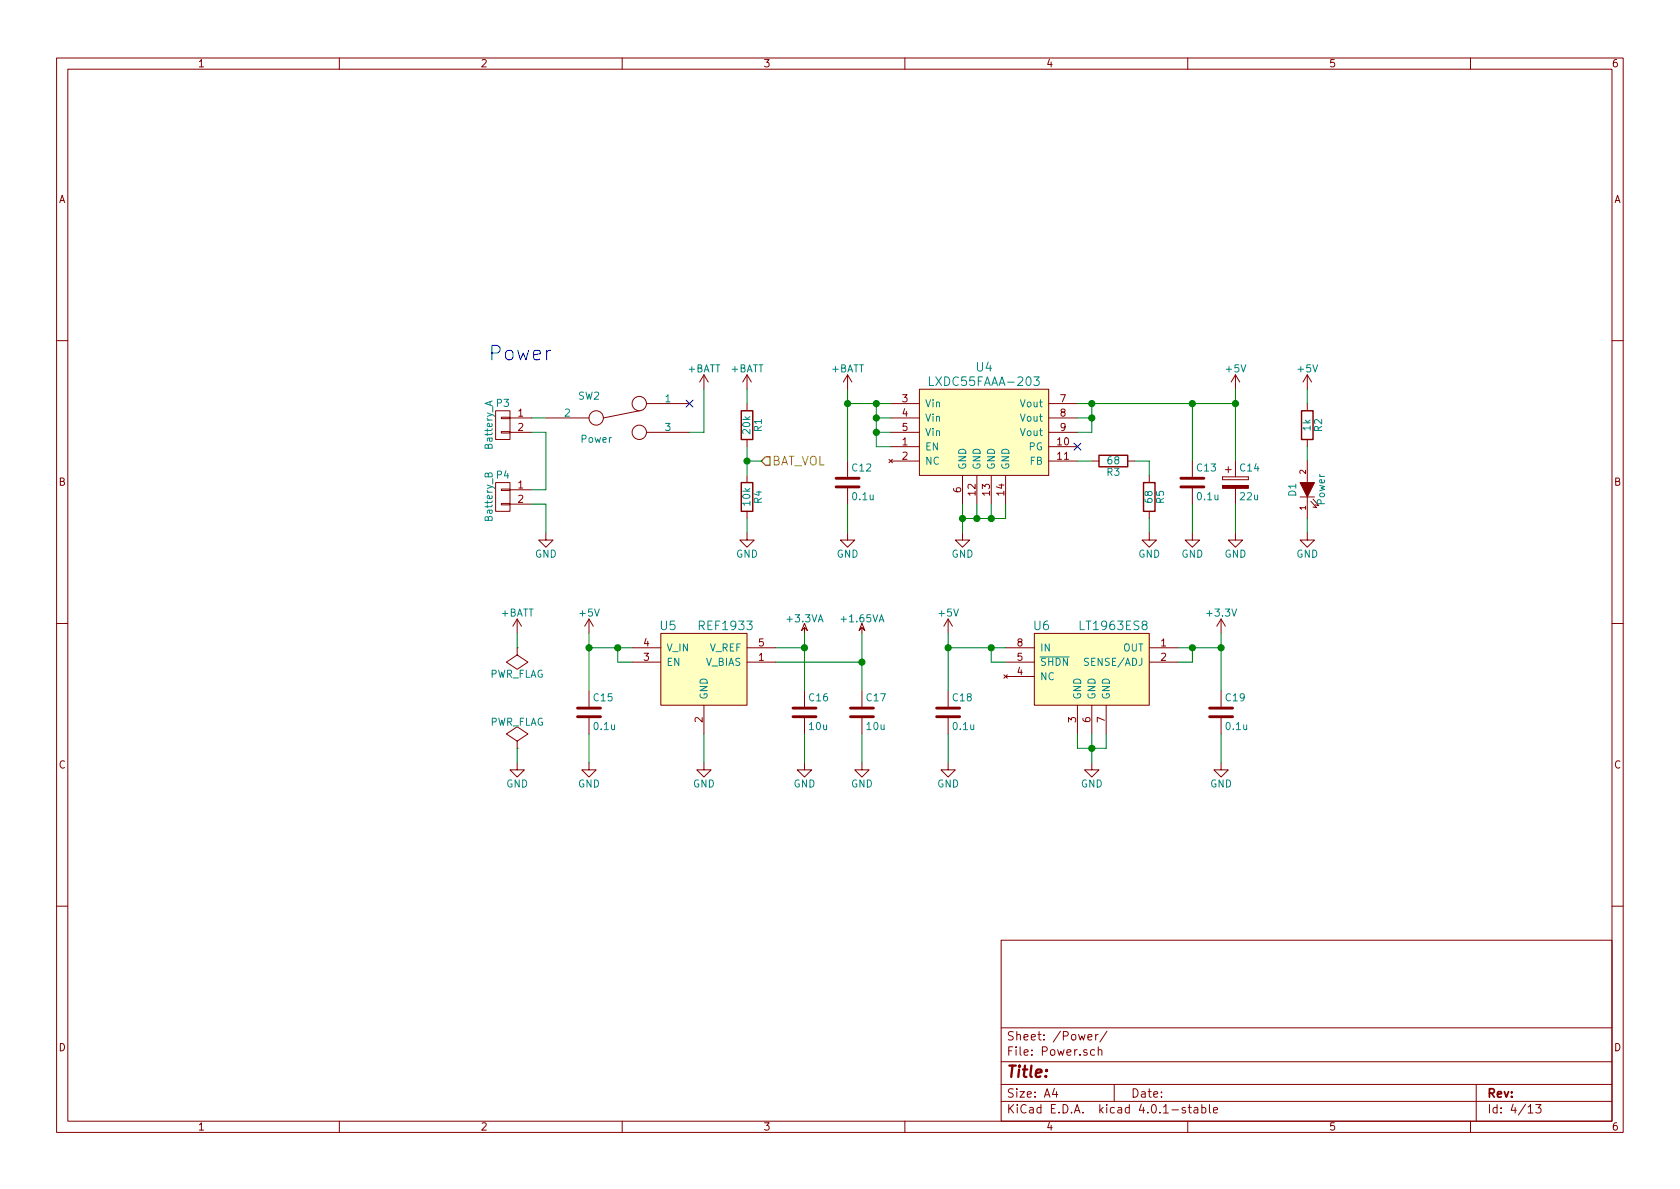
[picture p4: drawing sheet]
EESchema Schematic File Version 2
LIBS:Mouse-01
LIBS:74xgxx
LIBS:74xx
LIBS:ac-dc
LIBS:actel
LIBS:adc-dac
LIBS:Altera
LIBS:analog_devices
LIBS:analog_switches
LIBS:atmel
LIBS:audio
LIBS:brooktre
LIBS:cmos_ieee
LIBS:cmos4000
LIBS:conn
LIBS:connectors
LIBS:contrib
LIBS:cypress
LIBS:dc-dc
LIBS:device
LIBS:digital-audio
LIBS:diode
LIBS:display
LIBS:dsp
LIBS:elec-unifil
LIBS:ESD_Protection
LIBS:ftdi
LIBS:gennum
LIBS:graphic
LIBS:hc11
LIBS:ic-cpu
LIBS:ic-io
LIBS:ic-misc
LIBS:ic-power
LIBS:intel
LIBS:interface
LIBS:ir
LIBS:Lattice
LIBS:linear
LIBS:logo
LIBS:maxim
LIBS:memory
LIBS:microchip
LIBS:microchip_dspic33dsc
LIBS:microchip_pic10mcu
LIBS:microchip_pic12mcu
LIBS:microchip_pic16mcu
LIBS:microchip_pic18mcu
LIBS:microchip_pic32mcu
LIBS:microcontrollers
LIBS:motor_drivers
LIBS:motorola
LIBS:msp430
LIBS:nordicsemi
LIBS:nxp_armmcu
LIBS:onsemi
LIBS:opto
LIBS:Oscillators
LIBS:passive
LIBS:philips
LIBS:power
LIBS:Power_Management
LIBS:powerint
LIBS:pspice
LIBS:references
LIBS:regul
LIBS:relays
LIBS:rfcom
LIBS:sensors
LIBS:silabs
LIBS:siliconi
LIBS:stm8
LIBS:stm32
LIBS:supertex
LIBS:switches
LIBS:texas
LIBS:transf
LIBS:transistors
LIBS:ttl_ieee
LIBS:valves
LIBS:video
LIBS:Xicor
LIBS:xilinx
LIBS:Zilog
LIBS:Mouse-01-cache
EELAYER 25 0
EELAYER END
$Descr A4 11693 8268
encoding utf-8
Sheet 4 13
Title ""
Date ""
Rev ""
Comp ""
Comment1 ""
Comment2 ""
Comment3 ""
Comment4 ""
$EndDescr
$Comp
L LXDC55FAAA-203 U4
U 1 1
P 6850 3000
F 0 "U4" H 6850 3450 60  0000 C CNN
F 1 "LXDC55FAAA-203" H 6850 3350 60  0000 C CNN
F 2 "kerikun11:LXDC55FAAA-203" H 6850 3300 60  0001 C CNN
F 3 "" H 6850 3300 60  0000 C CNN
	1    6850 3000
	1    0    0    -1  
$EndComp
Wire Wire Line
	6100 2800 6100 3100
Wire Wire Line
	6100 2900 6200 2900
Connection ~ 6100 2800
Wire Wire Line
	6100 3000 6200 3000
Connection ~ 6100 2900
Wire Wire Line
	6100 3100 6200 3100
Connection ~ 6100 3000
$Comp
L C C12
U 1 1
P 5900 3350
F 0 "C12" H 5925 3450 50  0000 L CNN
F 1 "0.1u" H 5925 3250 50  0000 L CNN
F 2 "Capacitors_SMD:C_0603" H 5938 3200 50  0001 C CNN
F 3 "" H 5900 3350 50  0000 C CNN
	1    5900 3350
	1    0    0    -1  
$EndComp
Wire Wire Line
	5900 2700 5900 3200
Connection ~ 5900 2800
$Comp
L GND #PWR028
U 1 1
P 5900 3700
F 0 "#PWR028" H 5900 3450 50  0001 C CNN
F 1 "GND" H 5900 3550 50  0000 C CNN
F 2 "" H 5900 3700 50  0000 C CNN
F 3 "" H 5900 3700 50  0000 C CNN
	1    5900 3700
	1    0    0    -1  
$EndComp
Wire Wire Line
	5900 3700 5900 3500
$Comp
L GND #PWR029
U 1 1
P 6700 3700
F 0 "#PWR029" H 6700 3450 50  0001 C CNN
F 1 "GND" H 6700 3550 50  0000 C CNN
F 2 "" H 6700 3700 50  0000 C CNN
F 3 "" H 6700 3700 50  0000 C CNN
	1    6700 3700
	1    0    0    -1  
$EndComp
Wire Wire Line
	6700 3500 6700 3700
Wire Wire Line
	6800 3500 6800 3600
Wire Wire Line
	6700 3600 7000 3600
Connection ~ 6700 3600
Wire Wire Line
	6900 3600 6900 3500
Connection ~ 6800 3600
Wire Wire Line
	7000 3600 7000 3500
Connection ~ 6900 3600
$Comp
L R R5
U 1 1
P 8000 3450
F 0 "R5" V 8080 3450 50  0000 C CNN
F 1 "68" V 8000 3450 50  0000 C CNN
F 2 "Resistors_SMD:R_0603" V 7930 3450 50  0001 C CNN
F 3 "" H 8000 3450 50  0000 C CNN
	1    8000 3450
	1    0    0    -1  
$EndComp
$Comp
L GND #PWR030
U 1 1
P 8000 3700
F 0 "#PWR030" H 8000 3450 50  0001 C CNN
F 1 "GND" H 8000 3550 50  0000 C CNN
F 2 "" H 8000 3700 50  0000 C CNN
F 3 "" H 8000 3700 50  0000 C CNN
	1    8000 3700
	1    0    0    -1  
$EndComp
Wire Wire Line
	8000 3700 8000 3600
Wire Wire Line
	7600 3200 7500 3200
NoConn ~ 7500 3100
Wire Wire Line
	7500 2800 8600 2800
Wire Wire Line
	7600 2800 7600 3000
Wire Wire Line
	7600 2900 7500 2900
Connection ~ 7600 2800
Wire Wire Line
	7600 3000 7500 3000
Connection ~ 7600 2900
$Comp
L +5V #PWR031
U 1 1
P 8600 2700
F 0 "#PWR031" H 8600 2550 50  0001 C CNN
F 1 "+5V" H 8600 2840 50  0000 C CNN
F 2 "" H 8600 2700 50  0000 C CNN
F 3 "" H 8600 2700 50  0000 C CNN
	1    8600 2700
	1    0    0    -1  
$EndComp
Wire Wire Line
	8600 2700 8600 3200
$Comp
L +BATT #PWR032
U 1 1
P 5900 2700
F 0 "#PWR032" H 5900 2550 50  0001 C CNN
F 1 "+BATT" H 5900 2840 50  0000 C CNN
F 2 "" H 5900 2700 50  0000 C CNN
F 3 "" H 5900 2700 50  0000 C CNN
	1    5900 2700
	1    0    0    -1  
$EndComp
Wire Wire Line
	5900 2800 6200 2800
$Comp
L C C13
U 1 1
P 8300 3350
F 0 "C13" H 8325 3450 50  0000 L CNN
F 1 "0.1u" H 8325 3250 50  0000 L CNN
F 2 "Capacitors_SMD:C_0603" H 8338 3200 50  0001 C CNN
F 3 "" H 8300 3350 50  0000 C CNN
	1    8300 3350
	1    0    0    -1  
$EndComp
$Comp
L GND #PWR033
U 1 1
P 8300 3700
F 0 "#PWR033" H 8300 3450 50  0001 C CNN
F 1 "GND" H 8300 3550 50  0000 C CNN
F 2 "" H 8300 3700 50  0000 C CNN
F 3 "" H 8300 3700 50  0000 C CNN
	1    8300 3700
	1    0    0    -1  
$EndComp
Wire Wire Line
	8300 3700 8300 3500
Wire Wire Line
	8300 3200 8300 2800
Connection ~ 8300 2800
$Comp
L CP C14
U 1 1
P 8600 3350
F 0 "C14" H 8625 3450 50  0000 L CNN
F 1 "22u" H 8625 3250 50  0000 L CNN
F 2 "Capacitors_SMD:C_0805" H 8638 3200 50  0001 C CNN
F 3 "" H 8600 3350 50  0000 C CNN
	1    8600 3350
	1    0    0    -1  
$EndComp
$Comp
L GND #PWR034
U 1 1
P 8600 3700
F 0 "#PWR034" H 8600 3450 50  0001 C CNN
F 1 "GND" H 8600 3550 50  0000 C CNN
F 2 "" H 8600 3700 50  0000 C CNN
F 3 "" H 8600 3700 50  0000 C CNN
	1    8600 3700
	1    0    0    -1  
$EndComp
Wire Wire Line
	8600 3700 8600 3500
Connection ~ 8600 2800
$Comp
L R R3
U 1 1
P 7750 3200
F 0 "R3" V 7830 3200 50  0000 C CNN
F 1 "68" V 7750 3200 50  0000 C CNN
F 2 "Resistors_SMD:R_0603" V 7680 3200 50  0001 C CNN
F 3 "" H 7750 3200 50  0000 C CNN
	1    7750 3200
	0    1    1    0   
$EndComp
Wire Wire Line
	7900 3200 8000 3200
Wire Wire Line
	8000 3200 8000 3300
$Comp
L +BATT #PWR035
U 1 1
P 4900 2700
F 0 "#PWR035" H 4900 2550 50  0001 C CNN
F 1 "+BATT" H 4900 2840 50  0000 C CNN
F 2 "" H 4900 2700 50  0000 C CNN
F 3 "" H 4900 2700 50  0000 C CNN
	1    4900 2700
	1    0    0    -1  
$EndComp
$Comp
L GND #PWR036
U 1 1
P 3800 3700
F 0 "#PWR036" H 3800 3450 50  0001 C CNN
F 1 "GND" H 3800 3550 50  0000 C CNN
F 2 "" H 3800 3700 50  0000 C CNN
F 3 "" H 3800 3700 50  0000 C CNN
	1    3800 3700
	1    0    0    -1  
$EndComp
Wire Wire Line
	3800 2900 3700 2900
$Comp
L +5V #PWR037
U 1 1
P 4100 4400
F 0 "#PWR037" H 4100 4250 50  0001 C CNN
F 1 "+5V" H 4100 4540 50  0000 C CNN
F 2 "" H 4100 4400 50  0000 C CNN
F 3 "" H 4100 4400 50  0000 C CNN
	1    4100 4400
	1    0    0    -1  
$EndComp
Wire Wire Line
	4100 4400 4100 4800
Wire Wire Line
	4100 4500 4400 4500
Wire Wire Line
	4300 4500 4300 4600
Wire Wire Line
	4300 4600 4400 4600
Connection ~ 4300 4500
Connection ~ 4100 4500
$Comp
L GND #PWR038
U 1 1
P 4900 5300
F 0 "#PWR038" H 4900 5050 50  0001 C CNN
F 1 "GND" H 4900 5150 50  0000 C CNN
F 2 "" H 4900 5300 50  0000 C CNN
F 3 "" H 4900 5300 50  0000 C CNN
	1    4900 5300
	1    0    0    -1  
$EndComp
Wire Wire Line
	4900 5300 4900 5100
$Comp
L GND #PWR039
U 1 1
P 4100 5300
F 0 "#PWR039" H 4100 5050 50  0001 C CNN
F 1 "GND" H 4100 5150 50  0000 C CNN
F 2 "" H 4100 5300 50  0000 C CNN
F 3 "" H 4100 5300 50  0000 C CNN
	1    4100 5300
	1    0    0    -1  
$EndComp
Wire Wire Line
	4100 5300 4100 5100
$Comp
L +3.3VA #PWR040
U 1 1
P 5600 4400
F 0 "#PWR040" H 5750 4350 50  0001 C CNN
F 1 "+3.3VA" H 5600 4500 50  0000 C CNN
F 2 "" H 5600 4400 50  0000 C CNN
F 3 "" H 5600 4400 50  0000 C CNN
	1    5600 4400
	1    0    0    -1  
$EndComp
Wire Wire Line
	5600 4400 5600 4800
Wire Wire Line
	5600 4500 5400 4500
$Comp
L +1.65VA #PWR041
U 1 1
P 6000 4400
F 0 "#PWR041" H 6150 4350 50  0001 C CNN
F 1 "+1.65VA" H 6000 4500 50  0000 C CNN
F 2 "" H 6000 4400 50  0000 C CNN
F 3 "" H 6000 4400 50  0000 C CNN
	1    6000 4400
	1    0    0    -1  
$EndComp
Wire Wire Line
	6000 4400 6000 4800
Wire Wire Line
	6000 4600 5400 4600
$Comp
L LT1963ES8 U6
U 1 1
P 7600 4650
F 0 "U6" H 7250 4950 60  0000 C CNN
F 1 "LT1963ES8" H 7750 4950 60  0000 C CNN
F 2 "Housings_SOIC:SOIC-8_3.9x4.9mm_Pitch1.27mm" H 7500 4900 60  0001 C CNN
F 3 "" H 7500 4900 60  0000 C CNN
	1    7600 4650
	1    0    0    -1  
$EndComp
$Comp
L +5V #PWR042
U 1 1
P 6600 4400
F 0 "#PWR042" H 6600 4250 50  0001 C CNN
F 1 "+5V" H 6600 4540 50  0000 C CNN
F 2 "" H 6600 4400 50  0000 C CNN
F 3 "" H 6600 4400 50  0000 C CNN
	1    6600 4400
	1    0    0    -1  
$EndComp
$Comp
L C C15
U 1 1
P 4100 4950
F 0 "C15" H 4125 5050 50  0000 L CNN
F 1 "0.1u" H 4125 4850 50  0000 L CNN
F 2 "Capacitors_SMD:C_0603" H 4138 4800 50  0001 C CNN
F 3 "" H 4100 4950 50  0000 C CNN
	1    4100 4950
	1    0    0    -1  
$EndComp
$Comp
L C C18
U 1 1
P 6600 4950
F 0 "C18" H 6625 5050 50  0000 L CNN
F 1 "0.1u" H 6625 4850 50  0000 L CNN
F 2 "Capacitors_SMD:C_0603" H 6638 4800 50  0001 C CNN
F 3 "" H 6600 4950 50  0000 C CNN
	1    6600 4950
	1    0    0    -1  
$EndComp
$Comp
L GND #PWR043
U 1 1
P 6600 5300
F 0 "#PWR043" H 6600 5050 50  0001 C CNN
F 1 "GND" H 6600 5150 50  0000 C CNN
F 2 "" H 6600 5300 50  0000 C CNN
F 3 "" H 6600 5300 50  0000 C CNN
	1    6600 5300
	1    0    0    -1  
$EndComp
Wire Wire Line
	6600 5300 6600 5100
Wire Wire Line
	6600 4400 6600 4800
Wire Wire Line
	6600 4500 7000 4500
Connection ~ 6600 4500
Wire Wire Line
	7000 4600 6900 4600
Wire Wire Line
	6900 4600 6900 4500
Connection ~ 6900 4500
$Comp
L GND #PWR044
U 1 1
P 7600 5300
F 0 "#PWR044" H 7600 5050 50  0001 C CNN
F 1 "GND" H 7600 5150 50  0000 C CNN
F 2 "" H 7600 5300 50  0000 C CNN
F 3 "" H 7600 5300 50  0000 C CNN
	1    7600 5300
	1    0    0    -1  
$EndComp
Wire Wire Line
	7600 5100 7600 5300
Wire Wire Line
	7500 5100 7500 5200
Wire Wire Line
	7500 5200 7700 5200
Connection ~ 7600 5200
Wire Wire Line
	7700 5200 7700 5100
$Comp
L +3.3V #PWR045
U 1 1
P 8500 4400
F 0 "#PWR045" H 8500 4250 50  0001 C CNN
F 1 "+3.3V" H 8500 4540 50  0000 C CNN
F 2 "" H 8500 4400 50  0000 C CNN
F 3 "" H 8500 4400 50  0000 C CNN
	1    8500 4400
	1    0    0    -1  
$EndComp
Wire Wire Line
	8500 4400 8500 4800
Wire Wire Line
	8200 4500 8500 4500
Wire Wire Line
	8200 4600 8300 4600
Wire Wire Line
	8300 4600 8300 4500
Connection ~ 8300 4500
$Comp
L C C19
U 1 1
P 8500 4950
F 0 "C19" H 8525 5050 50  0000 L CNN
F 1 "0.1u" H 8525 4850 50  0000 L CNN
F 2 "Capacitors_SMD:C_0603" H 8538 4800 50  0001 C CNN
F 3 "" H 8500 4950 50  0000 C CNN
	1    8500 4950
	1    0    0    -1  
$EndComp
$Comp
L GND #PWR046
U 1 1
P 8500 5300
F 0 "#PWR046" H 8500 5050 50  0001 C CNN
F 1 "GND" H 8500 5150 50  0000 C CNN
F 2 "" H 8500 5300 50  0000 C CNN
F 3 "" H 8500 5300 50  0000 C CNN
	1    8500 5300
	1    0    0    -1  
$EndComp
Wire Wire Line
	8500 5300 8500 5100
Connection ~ 8500 4500
$Comp
L C C16
U 1 1
P 5600 4950
F 0 "C16" H 5625 5050 50  0000 L CNN
F 1 "10u" H 5625 4850 50  0000 L CNN
F 2 "Capacitors_SMD:C_0603" H 5638 4800 50  0001 C CNN
F 3 "" H 5600 4950 50  0000 C CNN
	1    5600 4950
	1    0    0    -1  
$EndComp
$Comp
L C C17
U 1 1
P 6000 4950
F 0 "C17" H 6025 5050 50  0000 L CNN
F 1 "10u" H 6025 4850 50  0000 L CNN
F 2 "Capacitors_SMD:C_0603" H 6038 4800 50  0001 C CNN
F 3 "" H 6000 4950 50  0000 C CNN
	1    6000 4950
	1    0    0    -1  
$EndComp
Connection ~ 5600 4500
Connection ~ 6000 4600
$Comp
L GND #PWR047
U 1 1
P 5600 5300
F 0 "#PWR047" H 5600 5050 50  0001 C CNN
F 1 "GND" H 5600 5150 50  0000 C CNN
F 2 "" H 5600 5300 50  0000 C CNN
F 3 "" H 5600 5300 50  0000 C CNN
	1    5600 5300
	1    0    0    -1  
$EndComp
Wire Wire Line
	5600 5300 5600 5100
$Comp
L GND #PWR048
U 1 1
P 6000 5300
F 0 "#PWR048" H 6000 5050 50  0001 C CNN
F 1 "GND" H 6000 5150 50  0000 C CNN
F 2 "" H 6000 5300 50  0000 C CNN
F 3 "" H 6000 5300 50  0000 C CNN
	1    6000 5300
	1    0    0    -1  
$EndComp
Wire Wire Line
	6000 5300 6000 5100
Text Notes 3400 2500 0    100  ~ 0
Power
$Comp
L SWITCH_INV SW2
U 1 1
P 4300 2900
F 0 "SW2" H 4100 3050 50  0000 C CNN
F 1 "Power" H 4150 2750 50  0000 C CNN
F 2 "Pin_Headers:Pin_Header_Straight_1x03" H 4300 2900 50  0001 C CNN
F 3 "" H 4300 2900 50  0000 C CNN
	1    4300 2900
	1    0    0    -1  
$EndComp
Wire Wire Line
	4900 2700 4900 3000
$Comp
L R R1
U 1 1
P 5200 2950
F 0 "R1" V 5280 2950 50  0000 C CNN
F 1 "20k" V 5200 2950 50  0000 C CNN
F 2 "Resistors_SMD:R_0603" V 5130 2950 50  0001 C CNN
F 3 "" H 5200 2950 50  0000 C CNN
	1    5200 2950
	1    0    0    -1  
$EndComp
$Comp
L R R4
U 1 1
P 5200 3450
F 0 "R4" V 5280 3450 50  0000 C CNN
F 1 "10k" V 5200 3450 50  0000 C CNN
F 2 "Resistors_SMD:R_0603" V 5130 3450 50  0001 C CNN
F 3 "" H 5200 3450 50  0000 C CNN
	1    5200 3450
	1    0    0    -1  
$EndComp
$Comp
L GND #PWR049
U 1 1
P 5200 3700
F 0 "#PWR049" H 5200 3450 50  0001 C CNN
F 1 "GND" H 5200 3550 50  0000 C CNN
F 2 "" H 5200 3700 50  0000 C CNN
F 3 "" H 5200 3700 50  0000 C CNN
	1    5200 3700
	1    0    0    -1  
$EndComp
Wire Wire Line
	5200 3600 5200 3700
$Comp
L +BATT #PWR050
U 1 1
P 5200 2700
F 0 "#PWR050" H 5200 2550 50  0001 C CNN
F 1 "+BATT" H 5200 2840 50  0000 C CNN
F 2 "" H 5200 2700 50  0000 C CNN
F 3 "" H 5200 2700 50  0000 C CNN
	1    5200 2700
	1    0    0    -1  
$EndComp
Wire Wire Line
	5200 2700 5200 2800
Text HLabel 5300 3200 2    60   Input ~ 0
BAT_VOL
Wire Wire Line
	5300 3200 5200 3200
Wire Wire Line
	5200 3100 5200 3300
Connection ~ 5200 3200
Wire Wire Line
	4900 3000 4800 3000
NoConn ~ 4800 2800
$Comp
L GND #PWR051
U 1 1
P 3600 5300
F 0 "#PWR051" H 3600 5050 50  0001 C CNN
F 1 "GND" H 3600 5150 50  0000 C CNN
F 2 "" H 3600 5300 50  0000 C CNN
F 3 "" H 3600 5300 50  0000 C CNN
	1    3600 5300
	1    0    0    -1  
$EndComp
$Comp
L PWR_FLAG #FLG052
U 1 1
P 3600 5200
F 0 "#FLG052" H 3600 5295 50  0001 C CNN
F 1 "PWR_FLAG" H 3600 5380 50  0000 C CNN
F 2 "" H 3600 5200 50  0000 C CNN
F 3 "" H 3600 5200 50  0000 C CNN
	1    3600 5200
	1    0    0    -1  
$EndComp
Wire Wire Line
	3600 5200 3600 5300
$Comp
L PWR_FLAG #FLG053
U 1 1
P 3600 4500
F 0 "#FLG053" H 3600 4595 50  0001 C CNN
F 1 "PWR_FLAG" H 3600 4680 50  0000 C CNN
F 2 "" H 3600 4500 50  0000 C CNN
F 3 "" H 3600 4500 50  0000 C CNN
	1    3600 4500
	-1   0    0    1   
$EndComp
$Comp
L +BATT #PWR054
U 1 1
P 3600 4400
F 0 "#PWR054" H 3600 4250 50  0001 C CNN
F 1 "+BATT" H 3600 4540 50  0000 C CNN
F 2 "" H 3600 4400 50  0000 C CNN
F 3 "" H 3600 4400 50  0000 C CNN
	1    3600 4400
	1    0    0    -1  
$EndComp
Wire Wire Line
	3600 4400 3600 4500
$Comp
L REF1933 U5
U 1 1
P 4900 4600
F 0 "U5" H 4650 4850 60  0000 C CNN
F 1 "REF1933" H 5050 4850 60  0000 C CNN
F 2 "TO_SOT_Packages_SMD:SOT-23-5" H 4900 4850 60  0001 C CNN
F 3 "" H 4900 4850 60  0000 C CNN
	1    4900 4600
	1    0    0    -1  
$EndComp
$Comp
L LED D1
U 1 1
P 9100 3400
F 0 "D1" H 9100 3500 50  0000 C CNN
F 1 "Power" H 9100 3300 50  0000 C CNN
F 2 "LEDs:LED_0603" H 9100 3400 50  0001 C CNN
F 3 "" H 9100 3400 50  0000 C CNN
	1    9100 3400
	0    -1   -1   0   
$EndComp
$Comp
L R R2
U 1 1
P 9100 2950
F 0 "R2" V 9180 2950 50  0000 C CNN
F 1 "1k" V 9100 2950 50  0000 C CNN
F 2 "Resistors_SMD:R_0603" V 9030 2950 50  0001 C CNN
F 3 "" H 9100 2950 50  0000 C CNN
	1    9100 2950
	1    0    0    -1  
$EndComp
$Comp
L +5V #PWR055
U 1 1
P 9100 2700
F 0 "#PWR055" H 9100 2550 50  0001 C CNN
F 1 "+5V" H 9100 2840 50  0000 C CNN
F 2 "" H 9100 2700 50  0000 C CNN
F 3 "" H 9100 2700 50  0000 C CNN
	1    9100 2700
	1    0    0    -1  
$EndComp
$Comp
L GND #PWR056
U 1 1
P 9100 3700
F 0 "#PWR056" H 9100 3450 50  0001 C CNN
F 1 "GND" H 9100 3550 50  0000 C CNN
F 2 "" H 9100 3700 50  0000 C CNN
F 3 "" H 9100 3700 50  0000 C CNN
	1    9100 3700
	1    0    0    -1  
$EndComp
Wire Wire Line
	9100 3700 9100 3600
Wire Wire Line
	9100 3200 9100 3100
Wire Wire Line
	9100 2800 9100 2700
$Comp
L CONN_01X02 P3
U 1 1
P 3500 2950
F 0 "P3" H 3500 3100 50  0000 C CNN
F 1 "Battery_A" V 3600 2950 50  0000 C CNN
F 2 "Connectors_JST:JST_PH_B2B-PH-K_02x2.00mm_Straight" H 3500 2950 50  0001 C CNN
F 3 "" H 3500 2950 50  0000 C CNN
	1    3500 2950
	-1   0    0    -1  
$EndComp
$Comp
L CONN_01X02 P4
U 1 1
P 3500 3450
F 0 "P4" H 3500 3600 50  0000 C CNN
F 1 "Battery_B" V 3600 3450 50  0000 C CNN
F 2 "Connectors_JST:JST_PH_B2B-PH-K_02x2.00mm_Straight" H 3500 3450 50  0001 C CNN
F 3 "" H 3500 3450 50  0000 C CNN
	1    3500 3450
	-1   0    0    -1  
$EndComp
Wire Wire Line
	3700 3500 3800 3500
Wire Wire Line
	3800 3500 3800 3700
Wire Wire Line
	3700 3000 3800 3000
Wire Wire Line
	3800 3000 3800 3400
Wire Wire Line
	3800 3400 3700 3400
$EndSCHEMATC
